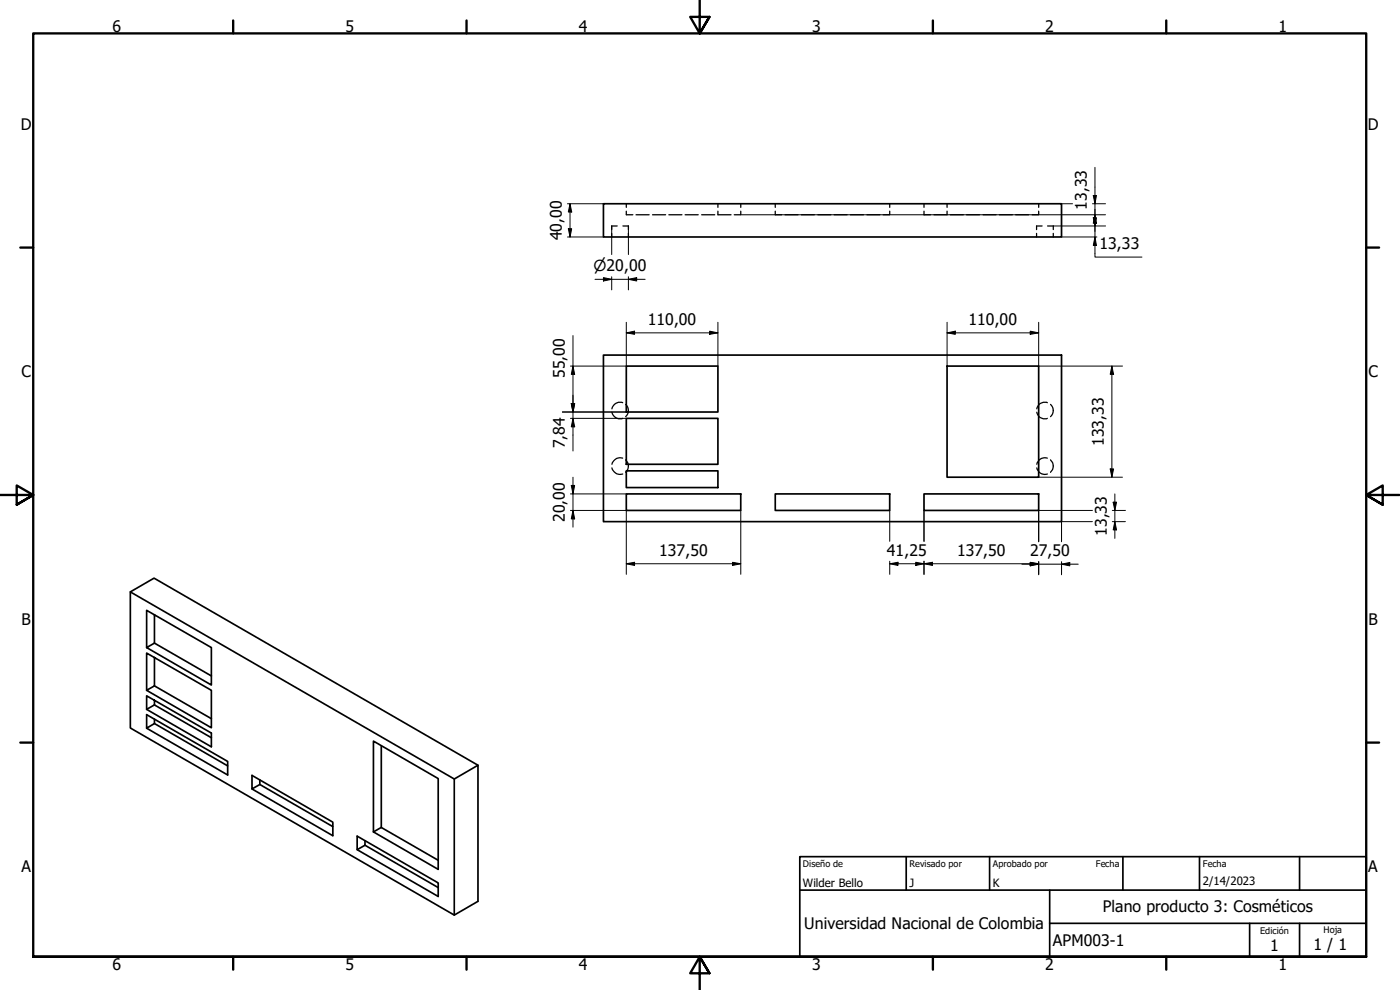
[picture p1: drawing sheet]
<svg xmlns="http://www.w3.org/2000/svg" width="420mm" height="297mm" viewBox="0 0 420 297" stroke-linecap="round" stroke-linejoin="round" font-family="sans-serif">
<!-- layer: Oculto (ISO) -->
<g fill="none" stroke="#000" stroke-width=".38">
<path d="M183.6 70v1.1M185.2 67.8h-1.6v1.1M186.9 67.8h1.7v1.1M188 63.4v1h1.9M188 61.1v1.1M188.6 70v1.1M190.9 64.4h3.9M195.8 64.4h4M200.7 64.4h4M205.6 64.4h3.9M210.6 64.4h3.9M215.5 63.4v1h3.9"/>
<path d="M215.5 61.1v1.1M222.3 63.4v1h-2M222.3 61.1v1.1M232.7 61.1v1.1M232.7 63.4v1h1.9M235.6 64.4h3.9M240.5 64.4h3.9M245.4 64.4h4M250.3 64.4h4M255.2 64.4h3.9M260.2 64.4h3.9M267 63.4v1h-2"/>
<path d="M267 61.1v1.1M277.3 63.4v1h2M277.3 61.1v1.1M284.2 63.4v1h-3.9M284.2 61.1v1.1M285.2 64.4h3.9M290.1 64.4h3.9M295 64.4h4M299.9 64.4h3.9M304.8 64.4h3.9M311.1 70v1.1M311.7 63.4v1h-1.9"/>
<path d="M311.7 61.1v1.1M312.7 67.8h-1.6v1.1M314.4 67.8h1.7v1.1M316.1 70v1.1M183.6 123.7a2.47 2.47 0 0 0 3.3 1.8M186.9 120.8a2.49 2.49 0 0 0-3.3 1.9M186.9 137.5a2.49 2.49 0 0 0-3.3 1.8M187.8 121.3a2.47 2.47 0 0 1 0 3.7M187.8 138a2.54 2.54 0 0 1 0 3.7M311.1 123.7a2.37 2.37 0 0 0 3.2 1.8M314.3 137.5a2.45 2.45 0 0 0-3.2 1.8M314.3 120.8a2.45 2.45 0 0 0-3.2 1.9"/>
<path d="M315.3 138a2.54 2.54 0 0 1 0 3.7M315.3 121.3a2.47 2.47 0 0 1 0 3.7M183.6 140.4a2.58 2.58 0 0 0 3.3 1.8M311.1 140.4a2.47 2.47 0 0 0 3.2 1.8"/>
</g>
<!-- layer: Visible (ISO) -->
<g fill="none" stroke="#000" stroke-width=".51">
<path d="M181.1 61.1h137.5v10h-137.5zM181.1 106.5h137.5v50h-137.5zM188 109.8h27.5v13.8h-27.5zM284.2 109.8h27.5v33.4h-27.5zM188 125.5h27.5v13.8h-27.5zM188 148.2h34.3v4.9h-34.3zM188 141.3h27.5v5h-27.5zM232.7 148.2h34.3v4.9h-34.3zM277.3 148.2h34.4v4.9h-34.4zM39.1 177.6l97.2 56.1 7.1-4.1v40.8l-7.1 4.2-97.2-56.2v-40.8l7.1-4.1 97.2 56.1M46.4 184.5v8.5l-2.4 1.3v-11.2l19.4 11.2v11.2l-19.4-11.2M46.4 197.3v8.5l-2.4 1.3v-11.2l19.4 11.2v11.3l-19.4-11.3"/>
<path d="M46.4 193l17 9.8M46.4 215.8v1.3l-2.4 1.4v-4.1l24.3 14.1v4l-24.3-14M46.4 210.1v1.4l-2.4 1.3v-4l19.4 11.1v4.2l-19.4-11.3M46.4 217.1l21.9 12.7M46.4 205.8l17 9.8M46.4 211.5l17 9.8M78 234v1.4l-2.4 1.3v-4.1l24.3 14.1v4l-24.3-14M78 235.4l21.9 12.6M112.1 222.4l19.4 11.2v27.2l-19.4-11.2zM114.4 223.8v24.5M136.3 233.7v40.9M109.5 252.3v1.3l-2.3 1.3v-4l24.3 14v4.1l-24.3-14.1"/>
<path d="M109.5 253.6l22 12.7M112.1 249.6l2.3-1.3 17.1 9.8"/>
</g>
<!-- layer: Borde (ISO) -->
<g fill="none" stroke="#000" stroke-width=".7">
<path d="M70 6.1v3.9M140 6.1v3.9M210 0v10l-2.9-4.9h5.8l-2.9 4.9 2.9-4.9M280 6.1v3.9M350 6.1v3.9M6.1 74.3h3.9M410 74.3h3.9M0 148.5h10l-5-2.8v5.7l5-2.9-5 2.9M420 148.5h-10l5-2.8v5.7l-5-2.9 5 2.9M6.1 222.8h3.9M410 222.8h3.9M10 287.1v-277.1h400v277.1h-400h400"/>
<path d="M70 287.1v3.8M140 287.1v3.8M212.9 292l-2.9-4.9 2.9 4.9h-5.8l2.9-4.9v9.9M280 287.1v3.8M350 287.1v3.8"/>
</g>
<path d="M240 257h170v30.1h-170zM272 257v10.1M297 257v10.1M337 257v10.1M360 257v10.1M390 257v10.1M240 267.1h170M315 277h95M315 267.1v20M375 277v10.1M390 277v10.1" fill="none" stroke="#000" stroke-width=".51"/>
<!-- layer: Cota (ISO) -->
<g fill="none" stroke="#000" stroke-width=".3">
<path d="M328.1 58.7h1l-.5 2.4zM328.6 50.2v26.9h14.1M170.3 61.1h10.8M170.3 71.1h10.8M170.6 68.6h1l-.5 2.5zM171.1 61.1l.5 2.5h-1zM171.1 61.1v10M183.6 67.8v8.6M188.6 67.8v8.6M222.3 64.4h109.5M316.1 67.8h15.7M318.6 61.1h3.3"/>
<path d="M318.6 71.1h10.6M327.9 61.1h3.9M328.1 65.3h1l-.5 2.5zM328.6 64.4l.5 2.6h-1zM328.6 71.1l.5 2.5h-1zM178.6 83.8h15M181.1 83.3l2.5 .5-2.5 .5zM183.6 83v4M188 99.9l2.4-.5v.9zM188 99.9h27.5M188 96.7v13.1h-16.8M188.6 83.8l2.5-.5v1z"/>
<path d="M188.6 83v4M213 99.4l2.5 .5-2.5 .4zM215.5 96.7v13.1M284.2 99.9l2.5-.5v.9zM284.2 99.9h27.5M284.2 96.7v13.1M309.2 99.4l2.5 .5-2.5 .4zM311.7 96.7v13.1h25.2M172 109.8l.5 2.5h-1.1zM172 100.7v34.6M333.7 109.8l.5 2.5h-1zM333.7 109.8v33.4"/>
<path d="M168.8 123.6h19.2M171.2 125.5h16.8M171.4 121.1h1.1l-.5 2.5zM172 125.5l.5 2.6h-1.1zM171.2 153.1h16.8v19.2M171.2 148.2h16.8M171.4 145.7h1.1l-.5 2.5zM172 153.1l.5 2.6h-1.1zM172 143.2v15M222.3 153.1v19.2M267 153.1v9.3M277.3 153.1v9.3"/>
<path d="M311.7 143.2h25.2M327.9 153.1h-16.2v9.4M327.9 156.5h-9.3v6M333.2 140.7h1l-.5 2.5zM333.8 153.1h4M333.8 156.5h4M334.1 150.7h1l-.5 2.4zM334.6 156.5l.5 2.5h-1zM334.6 148.2v13.3M188 169.1l2.4-.4v1zM188 169.1h34.3M219.8 168.7l2.5 .4-2.5 .6z"/>
<path d="M267 169.1l2.5-.4v1zM267 169.1h44.7M267 168.4v3.9M274.8 168.7l2.5 .4-2.5 .6zM277.3 169.1l2.5-.4v1zM277.3 168.4v3.9M306.7 169.3h16.9M309.2 168.7l2.5 .4-2.5 .6zM309.2 168.8l2.5 .5-2.5 .5zM311.7 168.5v4M318.6 169.3l2.5-.5v1zM318.6 168.5v4"/>
</g>
<g fill="#000">
<path d="M328.1 58.7h1l-.5 2.4z" fill-rule="evenodd"/>
<path d="M170.6 68.6h1l-.5 2.5z" fill-rule="evenodd"/>
<path d="M171.1 61.1l.5 2.5h-1z" fill-rule="evenodd"/>
<path d="M328.1 65.3h1l-.5 2.5z" fill-rule="evenodd"/>
<path d="M328.6 64.4l.5 2.6h-1z" fill-rule="evenodd"/>
<path d="M328.6 71.1l.5 2.5h-1z" fill-rule="evenodd"/>
<path d="M181.1 83.3l2.5 .5-2.5 .5z" fill-rule="evenodd"/>
<path d="M188 99.9l2.4-.5v.9z" fill-rule="evenodd"/>
<path d="M188.6 83.8l2.5-.5v1z" fill-rule="evenodd"/>
<path d="M284.2 99.9l2.5-.5v.9z" fill-rule="evenodd"/>
<path d="M172 109.8l.5 2.5h-1.1z" fill-rule="evenodd"/>
<path d="M213 99.4l2.5 .5-2.5 .4z" fill-rule="evenodd"/>
<path d="M309.2 99.4l2.5 .5-2.5 .4z" fill-rule="evenodd"/>
<path d="M333.7 109.8l.5 2.5h-1z" fill-rule="evenodd"/>
<path d="M171.4 121.1h1.1l-.5 2.5z" fill-rule="evenodd"/>
<path d="M171.4 121.1h1.1l-.5 2.5z" fill-rule="evenodd"/>
<path d="M172 125.5l.5 2.6h-1.1z" fill-rule="evenodd"/>
<path d="M171.4 145.7h1.1l-.5 2.5z" fill-rule="evenodd"/>
<path d="M172 153.1l.5 2.6h-1.1z" fill-rule="evenodd"/>
<path d="M333.2 140.7h1l-.5 2.5z" fill-rule="evenodd"/>
<path d="M334.1 150.7h1l-.5 2.4z" fill-rule="evenodd"/>
<path d="M334.6 156.5l.5 2.5h-1z" fill-rule="evenodd"/>
<path d="M188 169.1l2.4-.4v1z" fill-rule="evenodd"/>
<path d="M219.8 168.7l2.5 .4-2.5 .6z" fill-rule="evenodd"/>
<path d="M267 169.1l2.5-.4v1z" fill-rule="evenodd"/>
<path d="M274.8 168.7l2.5 .4-2.5 .6z" fill-rule="evenodd"/>
<path d="M277.3 169.1l2.5-.4v1z" fill-rule="evenodd"/>
<path d="M309.2 168.7l2.5 .4-2.5 .6z" fill-rule="evenodd"/>
<path d="M309.2 168.8l2.5 .5-2.5 .5z" fill-rule="evenodd"/>
<path d="M318.6 169.3l2.5-.5v1z" fill-rule="evenodd"/>
</g>
<g font-size="4.8">
<text x="33.7" y="9.6">6</text>
<text x="103.7" y="9.6">5</text>
<text x="173.7" y="9.6">4</text>
<text x="243.7" y="9.6">3</text>
<text x="313.7" y="9.6">2</text>
<text x="383.7" y="9.6">1</text>
<text x="6.2" y="38.9">D</text>
<text x="410.5" y="38.9">D</text>
<text x="326.2" y="63" transform="rotate(-90 326.2 63)">13,33</text>
<text x="168.7" y="72.1" transform="rotate(-90 168.7 72.1)">40,00</text>
<text x="329.9" y="74.8">13,33</text>
<text x="194.4" y="97.5">110,00</text>
<text x="290.6" y="97.5">110,00</text>
<text x="6.4" y="113.1">C</text>
<text x="169.5" y="113.5" transform="rotate(-90 169.5 113.5)">55,00</text>
<text x="410.7" y="113.1">C</text>
<text x="169.5" y="134.5" transform="rotate(-90 169.5 134.5)">7,84</text>
<text x="331.3" y="133.8" transform="rotate(-90 331.3 133.8)">133,33</text>
<text x="169.5" y="156.6" transform="rotate(-90 169.5 156.6)">20,00</text>
<text x="332.2" y="160.8" transform="rotate(-90 332.2 160.8)">13,33</text>
<text x="197.9" y="166.8">137,50</text>
<text x="266.2" y="166.8">41,25</text>
<text x="287.2" y="166.8">137,50</text>
<text x="309.2" y="166.9">27,50</text>
<text x="6.4" y="187.4">B</text>
<text x="410.7" y="187.4">B</text>
<text x="6.4" y="261.7">A</text>
<text x="410.7" y="261.7">A</text>
<text x="331" y="273.5">Plano producto 3: Cosméticos</text>
<text x="241.4" y="278.9">Universidad Nacional de Colombia</text>
<text x="316" y="283.8">APM003-1</text>
<text x="381.2" y="285.3">1</text>
<text x="394.2" y="285">1 / 1</text>
<text x="33.7" y="290.9">6</text>
<text x="103.7" y="290.9">5</text>
<text x="173.7" y="290.9">4</text>
<text x="243.7" y="290.9">3</text>
<text x="313.7" y="290.9">2</text>
<text x="383.7" y="290.9">1</text>
</g>
<text font-size="4.6" x="178.1" y="81.4">⌀20,00</text>
<g font-size="3.4">
<text x="241" y="266">Wilder Bello</text>
<text x="273" y="266">J</text>
<text x="298" y="266.1">K</text>
<text x="361" y="265.5">2/14/2023</text>
</g>
<g font-size="2.7">
<text x="241" y="260.2">Diseño de</text>
<text x="273" y="260.1">Revisado por</text>
<text x="298" y="260.1">Aprobado por</text>
<text x="328.9" y="260.1">Fecha</text>
<text x="361" y="260.1">Fecha</text>
<text x="378.2" y="280.3">Edición</text>
<text x="397.2" y="280">Hoja</text>
</g>
</svg>
